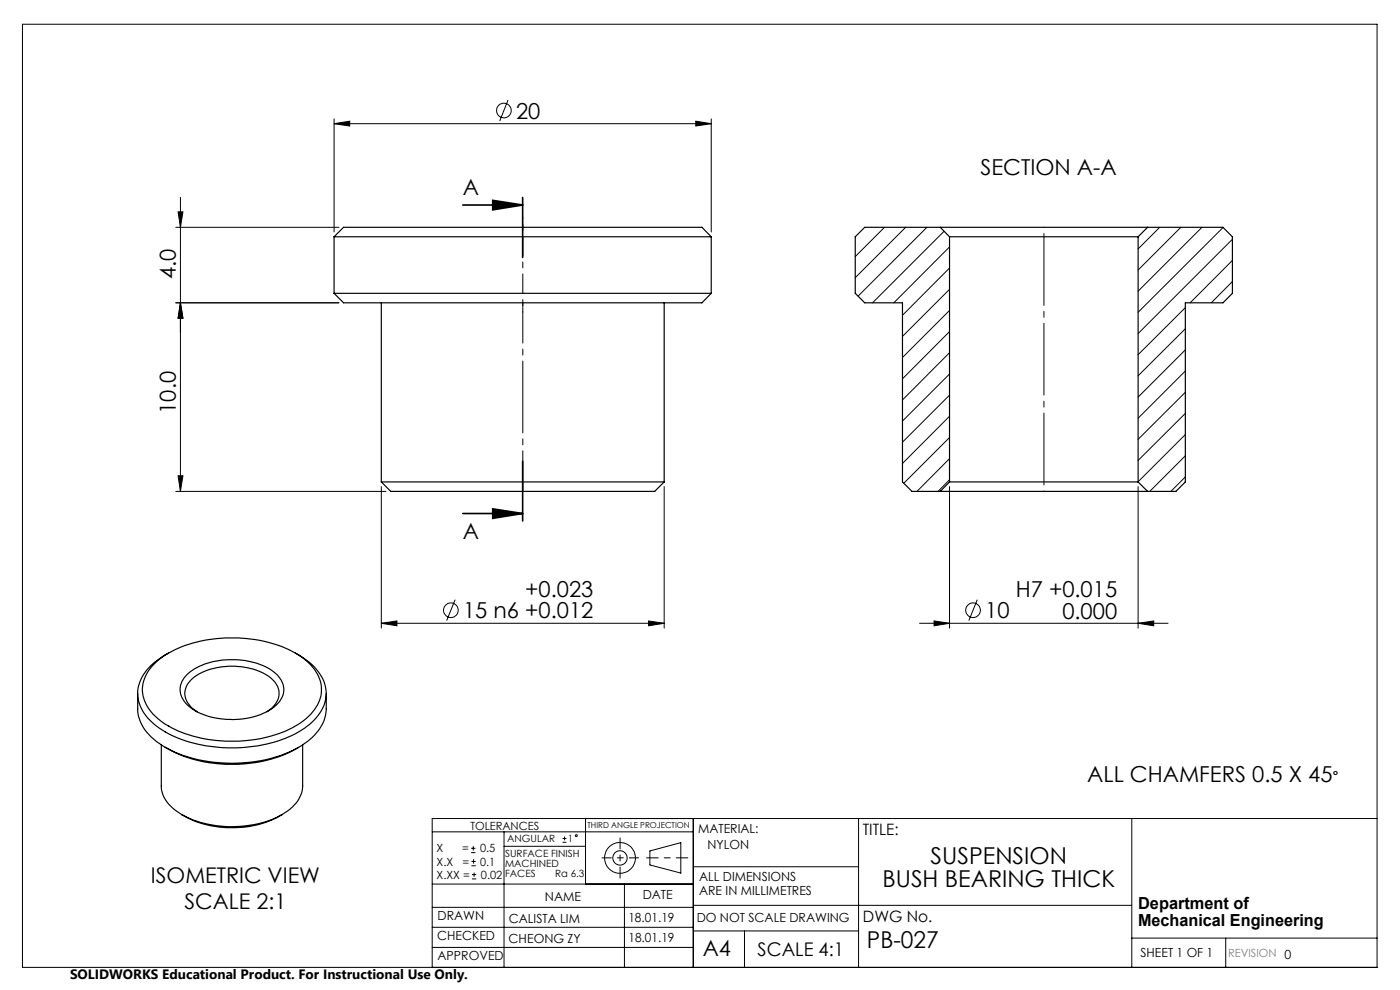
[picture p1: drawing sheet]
<svg xmlns="http://www.w3.org/2000/svg" width="297mm" height="210mm" viewBox="0 0 297 210" stroke-linecap="round" stroke-linejoin="round" font-family="sans-serif">
<g fill="none" stroke="#000" stroke-width=".21">
<path d="M4.8 5.1h287.3v200.1h-287.3zM70.9 26.2l3.3-.5v1zM70.9 25.2v24M70.9 26.2h80M107.8 21.2l-1.8 4.5M147.6 25.7l3.3 .5-3.3 .5zM150.9 25.2v24M37.3 48.2h34.6M37.8 44.9h1l-.5 3.3zM38.3 41.9v62.3M187.6 48.2l-6.2 6.2M192.1 48.2l-10.7 10.7"/>
<path d="M196.6 48.2l-14.6 14.6M200.3 49.1l-15.2 15.1M201.4 52.4l-11.8 11.8M201.4 56.9l-9.9 10M246 48.2l-4.6 4.6M250.5 48.2l-9.1 9.1M255 48.2l-13.6 13.6M259.5 48.3l-18.1 17.9M261.4 50.8l-20 20M261.4 55.2l-8.9 9M261.4 59.7l-4.4 4.5M37.3 64.2h34.6"/>
<path d="M38.3 64.2l.5 3.3h-1zM201.4 61.4l-9.9 10M201.4 65.9l-9.9 9.9M201.4 70.3l-9.9 10.1M201.4 74.8l-9.9 10M201.4 79.3l-9.9 10M251.5 65.3l-10.1 9.9M251.5 69.7l-10.1 10M251.5 74.2l-10.1 10M251.5 78.7l-10.1 10M201.4 83.8l-9.9 10M201.4 88.3l-9.9 10"/>
<path d="M201.4 92.8l-9.7 9.7M201.4 97.3l-6.9 6.9M251.5 83.2l-10.1 10M251.5 87.7l-10.1 10M251.5 92.2l-10.1 10M251.5 96.7l-7.6 7.5M37.3 104.2h44.6M37.8 100.9h1l-.5 3.3zM80.9 103.2v30M140.9 103.2v30M201.4 101.8l-2.4 2.4M201.4 103.2v30"/>
<path d="M241.4 103.2v30M251.5 101.2l-3.1 3M80.9 132.2l3.3-.5v1zM80.9 132.2h60M96.6 127.2l-1.8 4.4M137.6 131.7l3.3 .5-3.3 .5zM195.1 132.2h52.7M198.2 131.7l3.2 .5-3.2 .5zM207.3 127.2l-1.8 4.4M241.4 132.2l3.4-.5v1zM91.7 176.5h55.4M99.9 179.9h1"/>
<path d="M100.4 179.5v.9M106.9 176.5v28.7M106.9 179.5h17.3M119.3 178.7h.9M119.3 177.9h.9M119.8 177.4v.9M124.2 173.6v13.9M147.1 173.6v31.6M182.1 173.6v31.6M240.1 173.6v31.6M292.1 173.6h-200.4v31.6M91.7 196.7h55.4"/>
<path d="M91.7 192.5h55.4M91.7 187.5h55.4M99.9 180.9h1M100 183.6h.9M100 182.7h.9M100.1 186.4h.9M100.1 185.5h.9M100.5 182.3v.9M100.6 185.1v.9M132.5 187.5v17.7M137.9 180.5l6.5-1.8v6.5l-6.5-1.7zM147.1 183.9h35"/>
<path d="M147.1 197.5h35M147.1 192h93M157.9 197.5v7.7M240.1 199h52M260 199v6.2M91.7 201h55.4"/>
<circle cx="106.9" cy="23.5" r="1.55"/>
<circle cx="95.7" cy="129.4" r="1.56"/>
<circle cx="206.4" cy="129.4" r="1.56"/>
<circle cx="122.2" cy="177.3" r=".2"/>
<circle cx="131.5" cy="182" r="1.52"/>
<circle cx="131.5" cy="182" r="3.3"/>
</g>
<path d="M145.9 182h-8.7" fill="none" stroke="#000" stroke-width=".21" stroke-dasharray="15.2 1.3 1.3 1.3" stroke-dashoffset="12.8"/>
<path d="M131.5 177.7v8.6" fill="none" stroke="#000" stroke-width=".21" stroke-dasharray="15.2 1.3 1.3 1.3" stroke-dashoffset="12.9"/>
<path d="M127.7 182h7.8" fill="none" stroke="#000" stroke-width=".21" stroke-dasharray="15.2 1.3 1.3 1.3" stroke-dashoffset="13.3"/>
<path d="M98.2 43.5h12.7M104.5 42.5l6.4 1-6.4 1zM110.9 41.9v12.7M110.9 97.8v12.7M98.2 108.9h12.7M104.5 107.9l6.4 1-6.4 1.1z" fill="none" stroke="#000" stroke-width=".35"/>
<path d="M110.9 62.2v-12" fill="none" stroke="#000" stroke-width=".21" stroke-dasharray="15.2 1.3 1.3 1.3" stroke-dashoffset="11.1"/>
<path d="M110.9 50.2v-4M110.9 62.2v4" fill="none" stroke="#000" stroke-width=".21" stroke-dasharray="15.2 1.3 1.3 1.3" stroke-dashoffset="15.1"/>
<path d="M110.9 64.2v40" fill="none" stroke="#000" stroke-width=".21" stroke-dasharray="15.2 1.3 1.3 1.3" stroke-dashoffset="6.7"/>
<path d="M221.5 48.2v56" fill="none" stroke="#000" stroke-width=".21" stroke-dasharray="15.2 1.3 1.3 1.3" stroke-dashoffset="-1.3"/>
<g fill="#000">
<path d="M70.9 26.2l3.3-.5v1zM147.6 25.7l3.3 .5-3.3 .5z"/>
<path d="M104.5 42.5l6.4 1-6.4 1zM104.5 107.9l6.4 1-6.4 1.1z"/>
<path d="M38.3 64.2l.5 3.3h-1zM37.8 44.9h1l-.5 3.3z"/>
<path d="M38.3 64.2l.5 3.3h-1zM37.8 100.9h1l-.5 3.3z"/>
<path d="M137.6 131.7l3.3 .5-3.3 .5zM80.9 132.2l3.3-.5v1z"/>
<path d="M198.2 131.7l3.2 .5-3.2 .5zM241.4 132.2l3.4-.5v1z"/>
</g>
<g fill="none" stroke="#000" stroke-width=".25">
<path d="M70.9 50.2h80M70.9 50.2l2-2h76l2 2M70.9 50.2v12M150.9 50.2v12M199.5 48.2h44M199.5 48.2h-16.1l-2 2v12l2 2h8.1v38l2 2h6M199.5 48.2l1.9 2M201.4 50.2h40M201.4 50.2v52M241.4 50.2v52M243.5 48.2h15.9l2 2v12l-2 2h-7.9v38l-2.1 2h-5.9M243.5 48.2l-2.1 2"/>
<path d="M70.9 62.2h80M70.9 62.2l2 2h76l2-2M80.9 64.2v38M140.9 64.2v38M80.9 102.2h60M80.9 102.2l2 2h56l2-2M199.5 104.2h44M201.4 102.2h40M201.4 102.2l-1.9 2M241.4 102.2l2.1 2M35.8 138.5a11.8 11.8 0 0 0-6.4 7 8.1 8.1 0 0 0 3.3 8.1 25.9 25.9 0 0 0 15.6 5 28.4 28.4 0 0 0 16.3-4.1 8.9 8.9 0 0 0 4.5-8.5 10.8 10.8 0 0 0-5.7-7.1l-.7-.4M29.2 147.1v3.2a9.1 9.1 0 0 0 4.6 7.4l1.3 .8"/>
<path d="M32.5 141a21.3 21.3 0 0 1 12.7-5.4 27.4 27.4 0 0 1 19.2 4.1 8 8 0 0 1 3.7 7.9 11 11 0 0 1-6.1 6.8 30.3 30.3 0 0 1-25.6 0 10.9 10.9 0 0 1-6.1-6.8 7.3 7.3 0 0 1 2.2-6.6zM34.2 158v8.7a7 7 0 0 0 3.9 5.8l.5 .3M35.1 158.5a29.6 29.6 0 0 0 26.9 .8l1.4-.8M39.7 143.1a14.6 14.6 0 0 1 11-3.1 12.4 12.4 0 0 1 8.4 3.5 4.2 4.2 0 0 1-.9 6.4 16.5 16.5 0 0 1-15.2 1.6 6.7 6.7 0 0 1-4.8-5 4.5 4.5 0 0 1 1.5-3.4zM41.8 151a4.2 4.2 0 0 1-2.1-5.8 10.3 10.3 0 0 1 8.2-3.8 13.2 13.2 0 0 1 10 2.8 3.9 3.9 0 0 1-.4 6.1l-.9 .7M64.2 158v8.7a7.1 7.1 0 0 1-4.1 5.9 23.3 23.3 0 0 1-21.5 .2M69.2 147.1v3.2a9.8 9.8 0 0 1-5.2 7.8 31.1 31.1 0 0 1-22.9 2.8 25.5 25.5 0 0 1-6-2.4M38.6 172.8a21.9 21.9 0 0 0 21.2 0"/>
</g>
<g font-size="4.9">
<text x="197.4" y="183.2">SUSPENSION</text>
<text x="187.2" y="188.1">BUSH BEARING THICK</text>
<text x="183.9" y="201">PB-027</text>
</g>
<g font-size="4.7">
<text x="109.5" y="25.1">20</text>
<text x="98.2" y="41.4">A</text>
<text x="208" y="37.2">SECTION A-A</text>
<text x="37.3" y="59.2" transform="rotate(-90 37.3 59.2)">4.0</text>
<text x="37.3" y="87.8" transform="rotate(-90 37.3 87.8)">10.0</text>
<text x="98.2" y="114.3">A</text>
<text x="98.2" y="131.1">15 n6 +0.012</text>
<text x="111.4" y="126.7">+0.023</text>
<text x="209" y="131.1">10</text>
<text x="215.5" y="126.7">H7 +0.015</text>
<text x="225.4" y="131.2">0.000</text>
<text x="230.6" y="166">ALL CHAMFERS 0.5 X 45</text>
<text x="149.1" y="202.9">A4</text>
</g>
<g font-size="4.6">
<text x="32" y="187.3">ISOMETRIC VIEW</text>
<text x="39.1" y="192.9">SCALE 2:1</text>
</g>
<text font-size="4" x="160.7" y="202.8">SCALE 4:1</text>
<text font-size="3.9" x="282.7" y="166">°</text>
<g font-size="3.5">
<text x="241.4" y="192.8">Department of</text>
<text x="241.4" y="196.3">Mechanical Engineering</text>
</g>
<g font-size="3.3">
<text x="183" y="177.2">TITLE:</text>
<text x="183.1" y="195.7">DWG No.</text>
</g>
<text font-size="2.9" x="14.9" y="207.6">SOLIDWORKS Educational Product. For Instructional Use Only.</text>
<g font-size="2.7">
<text x="148.1" y="176.7">MATERIAL:</text>
<text x="150.1" y="180.1">NYLON</text>
<text x="115.6" y="191">NAME</text>
<text x="136.3" y="190.8">DATE</text>
<text x="148.3" y="186.8">ALL DIMENSIONS</text>
<text x="148.3" y="189.8">ARE IN MILLIMETRES</text>
<text x="92.8" y="195.2">DRAWN</text>
<text x="107.9" y="195.7">CALISTA LIM</text>
<text x="133.3" y="195.6">18.01.19</text>
<text x="147.8" y="195.7">DO NOT SCALE DRAWING</text>
<text x="92.8" y="199.3">CHECKED</text>
<text x="92.8" y="203.6">APPROVED</text>
<text x="107.9" y="199.9">CHEONG ZY</text>
<text x="133.3" y="199.8">18.01.19</text>
<text x="242" y="203">SHEET 1 OF 1</text>
</g>
<g font-size="2.4">
<text x="99.8" y="176">TOLERANCES</text>
<text x="92.6" y="180.8">X</text>
<text x="92.6" y="183.6">X.X</text>
<text x="98" y="180.8">=</text>
<text x="98.1" y="183.6">=</text>
<text x="101.8" y="180.8">0.5</text>
<text x="101.9" y="183.6">0.1</text>
<text x="92.6" y="186.4">X.XX =</text>
<text x="102" y="186.4">0.02</text>
</g>
<text font-size="2.4" fill="#808080" x="260.6" y="203">REVISION 0</text>
<g font-size="2.1">
<text x="107.6" y="178.6">ANGULAR</text>
<text x="120.5" y="178.6">1</text>
<text x="107.2" y="181.8">SURFACE FINISH</text>
<text x="107.2" y="183.9">MACHINED</text>
<text x="107.2" y="186">FACES</text>
<text x="117.8" y="186">Ra 6.3</text>
</g>
<text font-size="1.7" x="124.6" y="175.7">THIRD ANGLE PROJECTION</text>
</svg>
